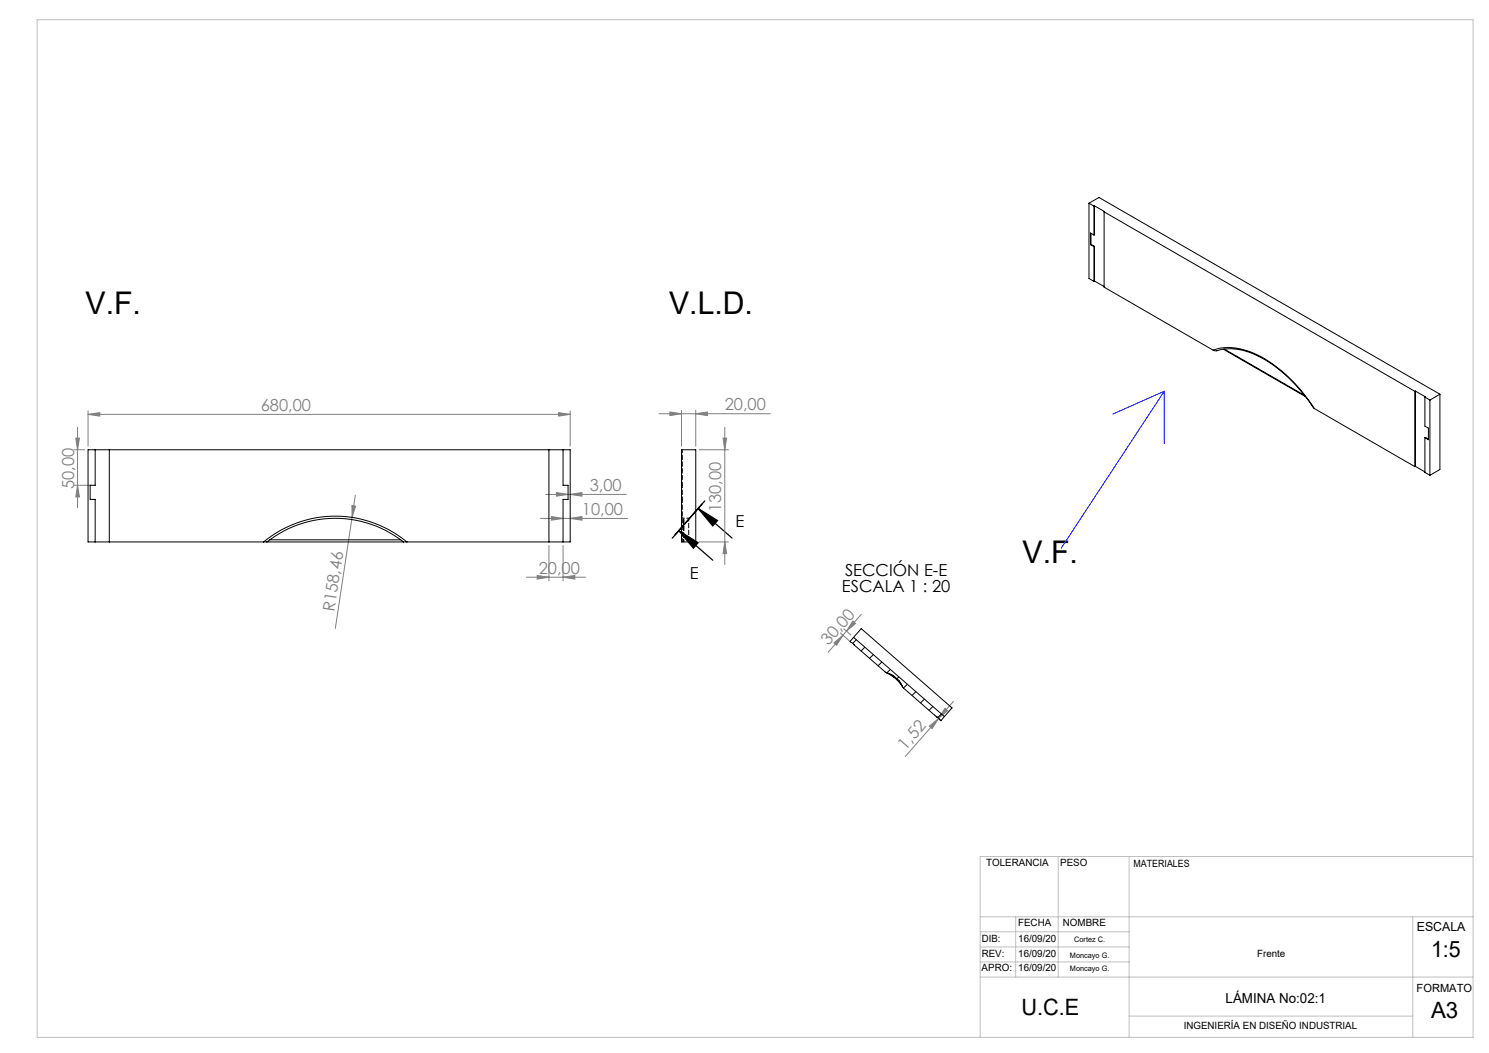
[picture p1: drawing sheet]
<svg xmlns="http://www.w3.org/2000/svg" width="420mm" height="297mm" viewBox="0 0 420 297" stroke-linecap="round" stroke-linejoin="round" font-family="sans-serif">
<path d="M191.5 149.6l9.5 8.4M191.5 149.6l5.4 3.5-1.3 1.5zM196.9 143.4l9.6 8.4M196.9 143.4l5.5 3.4-1.4 1.5zM198.8 141.3l-9.2 10.5" fill="none" stroke="#000" stroke-width=".35"/>
<g fill="none" stroke="#808080" stroke-width=".28">
<path d="M24.8 116.9l3.4-.5v1zM24.8 115.9v10M24.8 116.9h136M157.6 116.4l3.2 .5-3.2 .5zM160.8 115.9v10M185.9 116.7h31.4M188.9 116.2l3.3 .5-3.3 .5zM192.2 115.7v10.2M196.3 116.7l3.2-.5v1zM196.3 115.7v10.2M20.9 126.9h2.9M20.9 136.9h4.9"/>
<path d="M21.4 123.6h1l-.5 3.3zM21.9 120.5v22.7M21.9 136.9l.5 3.3h-1zM100.2 139.7l-.9 6.2M153.9 139.4h22.8M157 138.9l3.2 .5-3.2 .5zM160.8 139.4l3.3-.5v1zM197.2 126.9h8.3M203.9 123.6h1.1l-.6 3.3zM204.4 120.5v38.7M99.3 142.6l1 .2-1 3.1zM99.3 145.9l-4.7 31.4"/>
<path d="M152.5 146.2h24.5M154.8 153.9v9.9M155.5 145.7l3.3 .5-3.3 .5zM158.8 153.9v9.9M160.8 146.2l3.3-.5v1zM197.2 152.9h8.3M204.4 152.9l.6 3.3h-1.1zM148.5 162.8h16.7M151.5 162.3l3.3 .5-3.3 .5zM158.8 162.8l3.3-.5v1zM237 178.5l3.1 2.8M237.8 179.2l-4.2 4.8"/>
<path d="M238 177.4l2 1.7M238.8 178l-1 1.2M240.6 175.2l.7 .7-2.5 2.1zM243 173.2l-4.2 4.8M235.2 181.3l2.6-2.1-1.8 2.8zM266.6 199.8l.7 .6-2.5 2.2zM268.9 197.8l-4.1 4.8M262.1 204.8l2.6-2.1-1.8 2.8zM263.6 201.6l.4 .4M264.7 202.7l-9.4 10.7M264.8 202.6l-.1 .1M265 202.9l.5 .4"/>
</g>
<path d="M10.5 5.6h405v287h-405zM276.5 258.6h139M286.5 258.6v17M298.5 241.6v34M318.5 241.6v51M398.5 258.6v34M415.5 241.6h-139v51M276.5 267.1h42M276.5 271.3h42M276.5 262.8h42M276.5 275.6h139M318.5 286.6h80" fill="none" stroke="#c0c0c0" stroke-width=".28"/>
<path d="M328.4 110.3l-29.1 44.3M328.4 110.3v14.8M328.4 110.3l-14.5 6.5" fill="none" stroke="#00f" stroke-width=".28"/>
<path d="M196.9 143.4l5.5 3.4-1.4 1.5zM191.5 149.6l5.4 3.5-1.3 1.5z" fill="#000"/>
<g fill="#808080">
<path d="M99.3 142.6l1 .2-1 3.1z"/>
<path d="M157.6 116.4l3.2 .5-3.2 .5zM24.8 116.9l3.4-.5v1z"/>
<path d="M151.5 162.3l3.3 .5-3.3 .5zM158.8 162.8l3.3-.5v1zM157 138.9l3.2 .5-3.2 .5zM160.8 139.4l3.3-.5v1zM155.5 145.7l3.3 .5-3.3 .5zM160.8 146.2l3.3-.5v1zM188.9 116.2l3.3 .5-3.3 .5zM196.3 116.7l3.2-.5v1z"/>
<path d="M262.1 204.8l2.6-2.1-1.8 2.8zM266.6 199.8l.7 .6-2.5 2.2z"/>
<path d="M240.6 175.2l.7 .7-2.5 2.1zM235.2 181.3l2.6-2.1-1.8 2.8z"/>
<path d="M204.4 152.9l.6 3.3h-1.1zM203.9 123.6h1.1l-.6 3.3z"/>
<path d="M21.4 123.6h1l-.5 3.3zM21.9 136.9l.5 3.3h-1z"/>
</g>
<g fill="none" stroke="#000" stroke-width=".28">
<path d="M307.2 57.3l1.4 .8M307.2 57.3l2.8-1.6 96.2 55.5M307.2 57.3v21.3l1.4 .8M308.6 58.1v8.2M308.7 58.1h-.1M308.7 58.1l2.9 1.6-.2 .1M308.7 58.1l-.1 8.2M311.4 59.8l87.7 50.6M311.4 59.8v21.2l30.8 17.8M307.6 69l1 .6M307.7 68.9l1 .6M307.7 65.8v3.1"/>
<path d="M307.7 68.9l-.1 .1M308.6 69.6v9.8M308.6 66.3l-1-.6v3.3M308.7 69.5v9.8M308.7 79.3l2.7 1.5M308.7 69.5l-.1 .1M308.7 79.3l-.1 .1M342.2 98.8l.6 .2a16.9 16.9 0 0 1 13.8 2.3 43.1 43.1 0 0 1 13.9 13.7M342.2 98.8a16.6 16.6 0 0 1 13.8 1.9 43.9 43.9 0 0 1 14.8 14.5M345.1 98.5l23.1 13.4M345.3 98.5l22.6 13M370.5 115l.3 .2"/>
<path d="M370.8 115.2l28.3 16.4M399.1 110.4v21.2M399.2 110.3l2.9 1.6-.2 .1M399.2 110.3l-.1 .1M399.2 110.3v21.2M401.9 112l1.4 .9M401.9 112v8.2l1 .6v3.2l-1-.6M403.3 112.9v21.2M406.2 111.2l-2.9 1.7M406.2 111.2v21.2l-2.9 1.7M26.8 126.9v10h-1.4v4h1.4v12M30.8 126.9v26"/>
<path d="M154.8 126.9v26M158.8 126.9v10h1.4v4h-1.4v12M192.2 126.9h4.1v26h-4.1zM399.2 131.5l2.7 1.6M399.2 131.5l-.1 .1M401.9 123.4v9.8l1.4 .9M401.9 123.4l1 .5M74.3 152.9h1M74.3 152.9a31.8 31.8 0 0 1 40.5 0M74.3 152.9h-49.5v-26h136v26h-46M75.3 152.9a31.2 31.2 0 0 1 38.5 0M75.3 152.9h38.5"/>
<path d="M76.1 152.3h36.9M113.8 152.9h1M240.8 179.8l25.6 22.3M241.5 180.4l-1 1.1M243.9 182.5l-1 1.1M246.3 184.6l-1 1.1M248.7 186.7l-1 1.1M250 189.8a9.8 9.8 0 0 1 4.6 3.9M250.4 189.9l1.6 .6 1.6 1.4 .8 1.5M250.4 189.9l-.6-.3-10-8.7 3.1-3.6 25.6 22.4-2.1 2.4M250.4 189.9l1.9 1.2 2.1 2.3M251.1 188.8l-.9 1"/>
<path d="M253.5 190.9l-.5 .5M254.4 193.4l.5 .7M254.9 194.1l10.5 9.2 1-1.2M255.9 193l-1.1 1.1M258.3 195.1l-1.1 1.1M260.7 197.2l-1.1 1.1M263.1 199.3l-1.1 1M265.5 201.4l-1 1"/>
</g>
<path d="M192.5 136.9h-.2M192.5 140.9h-.2" fill="none" stroke="#000" stroke-width=".28" stroke-dasharray="1.3 .6"/>
<path d="M192.5 140.9v-4M192.9 146.2l-.5-.2-.1-.4M194.3 152.3l.2 .4 .4 .2" fill="none" stroke="#000" stroke-width=".28" stroke-dasharray="1.3 .6" stroke-dashoffset=".5"/>
<path d="M192.5 152.9v-12" fill="none" stroke="#000" stroke-width=".28" stroke-dasharray="1.3 .6" stroke-dashoffset=".3"/>
<path d="M192.5 136.9v-10M194.3 152.3v-6.1" fill="none" stroke="#000" stroke-width=".28" stroke-dasharray="1.3 .6" stroke-dashoffset=".4"/>
<path d="M192.9 152.9v-6.7v6.7" fill="none" stroke="#000" stroke-width=".28" stroke-dasharray="1.3 .6" stroke-dashoffset=".6"/>
<path d="M194.3 146.2h-1.4" fill="none" stroke="#000" stroke-width=".28" stroke-dasharray="1.3 .6" stroke-dashoffset=".7"/>
<g font-size="8.8">
<text x="24.2" y="88.6">V.F.</text>
<text x="188.8" y="88.6">V.L.D.</text>
<text x="288.5" y="158.8">V.F.</text>
</g>
<g font-size="6.3">
<text x="403.7" y="270">1:5</text>
<text x="288.1" y="286.2">U.C.E</text>
<text x="403.7" y="287.2">A3</text>
</g>
<g font-size="4.7" fill="#808080">
<text x="73.5" y="115.8">680,00</text>
<text x="204.4" y="115.7">20,00</text>
<text x="20.9" y="138" transform="rotate(-90 20.9 138)">50,00</text>
<text x="166.3" y="138.4">3,00</text>
<text x="164.1" y="145.2">10,00</text>
<text x="203.5" y="144.4" transform="rotate(-90 203.5 144.4)">130,00</text>
<text x="152" y="161.8">20,00</text>
<text x="94.3" y="172.6" transform="rotate(-81 94.3 172.6)">R158,46</text>
<text x="233.7" y="182.3" transform="rotate(-49 233.7 182.3)">30,00</text>
<text x="255.5" y="211.7" transform="rotate(-49 255.5 211.7)">1,52</text>
</g>
<g font-size="4.7">
<text x="207.4" y="148.6">E</text>
<text x="194.6" y="163.3">E</text>
<text x="237.5" y="167">ESCALA 1 : 20</text>
<text x="238.4" y="162.4">SECCIÓN E-E</text>
</g>
<text font-size="3.9" x="345.7" y="283">LÁMINA No:02:1</text>
<text font-size="3.5" x="399.6" y="262.6">ESCALA</text>
<text font-size="3.2" x="399.6" y="279.7">FORMATO</text>
<g font-size="2.8">
<text x="278.1" y="244.3">TOLERANCIA</text>
<text x="299.1" y="244.3">PESO</text>
<text x="319.7" y="244.6">MATERIALES</text>
<text x="287.2" y="261.3">FECHA</text>
<text x="299.8" y="261.3">NOMBRE</text>
<text x="276.9" y="265.8">DIB:</text>
<text x="287.2" y="265.8">16/09/20</text>
<text x="276.9" y="273.8">APRO:</text>
<text x="276.9" y="270.1">REV:</text>
<text x="287.2" y="270.1">16/09/20</text>
<text x="287.2" y="273.8">16/09/20</text>
<text x="354.6" y="270.1">Frente</text>
<text x="333.9" y="290.3">INGENIERÍA EN DISEÑO INDUSTRIAL</text>
</g>
<g font-size="2.1">
<text x="303" y="265.8">Cortez C.</text>
<text x="301.8" y="270.1">Moncayo G.</text>
<text x="301.8" y="273.8">Moncayo G.</text>
</g>
</svg>
